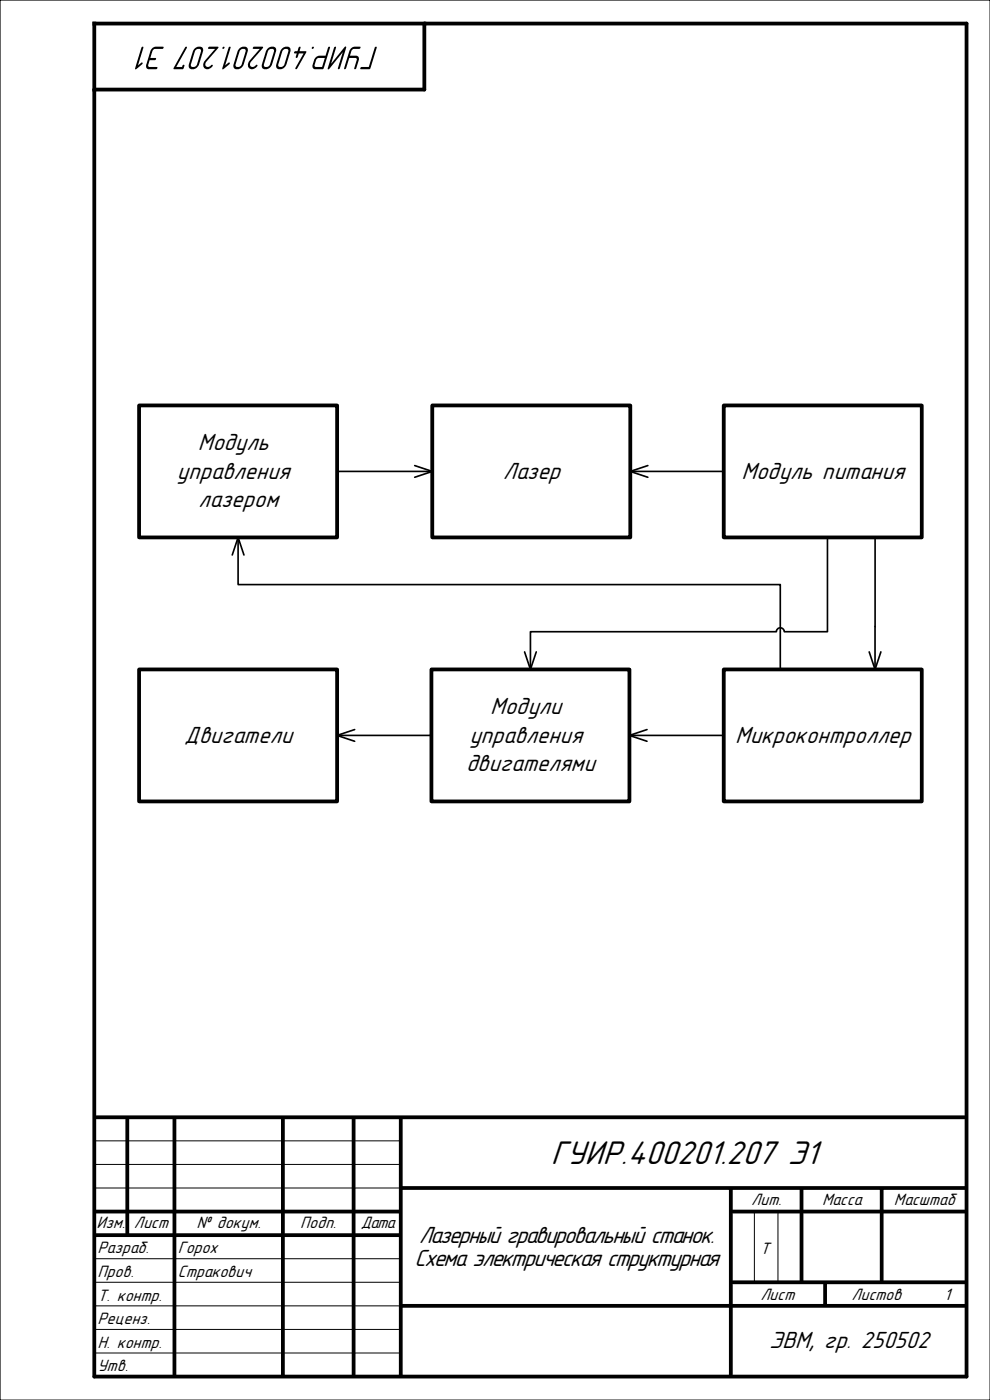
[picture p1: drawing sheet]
<svg xmlns="http://www.w3.org/2000/svg" width="210mm" height="297mm" viewBox="0 0 210 297" stroke-linecap="round" stroke-linejoin="round" font-family="sans-serif">
<path d="M0 0h210v297h-210z" fill="none" stroke="#000" stroke-width=".25"/>
<path d="M20 5h185v287h-185zM90 5v14h-70" fill="none" stroke="#000" stroke-width=".8"/>
<g fill="none" stroke="#000" stroke-width=".8" stroke-linecap="butt">
<path d="M20 237h185M27 237v25M37 237v55M60 237v55M75 237v55M85 237v55M20 257h65M85 252h120M155 252v40M155 257h50M170 252v20M187 252v20"/>
<path d="M20 262h65M85 277h120M155 272h50M175 272v5"/>
</g>
<path d="M20 242h65M20 247h65M20 252h65M160 257v15M165 257v15M20 267h65M20 272h65M20 277h65M20 282h65M20 287h65" fill="none" stroke="#000" stroke-width=".21"/>
<g fill="#000">
<path d="M47.1 10.2a.25 .25 0 0 0 .5 0 .25 .25 0 0 0-.5 0zM44.2 10v.4h1.4l-2.1 2.4a1.02 1.02 0 0 0-.2 1.6 1.02 1.02 0 0 0 1.6-.1l.2-.3-.1-.3a.99 .99 0 0 1-1.4 .3l-.1-.4 .3-.5 2.5-3-.1-.2zM41.2 10.4l-1.1 3.2a.85 .85 0 0 0 .3 1.1 .85 .85 0 0 0 1.1-.2l.6-.6 .9-2.9a.81 .81 0 0 0-.2-1 .81 .81 0 0 0-.9-.1zM41.6 10.5a.57 .57 0 0 1 .7-.1 .57 .57 0 0 1 .3 .6l-.8 2.6a.72 .72 0 0 1-.6 .6 .72 .72 0 0 1-.7-.3l.8-2.9zM39.3 9.9l-2.5 4.7 1.9 .1 .2-.1 .2-.6a.22 .22 0 0 0-.2-.3 .22 .22 0 0 0-.2 .3l-.1 .2h-1.2l2.2-4v-.2zM32.2 10.4l-.3 .5-.9 3.3 .4 .5h1.7a.26 .26 0 0 0 .3-.2 .26 .26 0 0 0-.2-.3h-1.5l-.3-.3 .3-1.1h1.1a.25 .25 0 0 0 .3-.2 .25 .25 0 0 0-.1-.3h-1.1l.5-1.6 .5-.3h1.5a.25 .25 0 0 0 .3-.2 .25 .25 0 0 0-.1-.3h-1.8zM30.1 10l-1.5 4.6h.4l1.1-.9a.2 .2 0 0 0 .2-.3 .21 .21 0 0 0-.4-.1l-.6 .6 1.1-3.8-.1-.2z"/>
<path d="M63.4 10l-.3 .9h-.4a.25 .25 0 0 0-.3 .1 .25 .25 0 0 0 .1 .3h.4l-.2 .8a.22 .22 0 0 0 .2 .2 .22 .22 0 0 0 .3-.2l.2-.8h1l-1.7 3.1a.21 .21 0 0 0 .1 .3 .21 .21 0 0 0 .2-.2l2-3.4-.2-.2h-1.3l.3-.9zM59.7 10.4l-1.1 3.2a.85 .85 0 0 0 .3 1.1 .85 .85 0 0 0 1.1-.2l.6-.6 1-2.9a.81 .81 0 0 0-.2-1 .81 .81 0 0 0-1-.1zM60.1 10.5a.57 .57 0 0 1 .7-.1 .57 .57 0 0 1 .3 .6l-.8 2.6a.72 .72 0 0 1-.6 .6 .72 .72 0 0 1-.7-.3l.9-2.9zM56.7 10.4l-1.1 3.2a.85 .85 0 0 0 .3 1.1 .85 .85 0 0 0 1.1-.2l.6-.6 .9-2.9a.81 .81 0 0 0-.2-1 .81 .81 0 0 0-.9-.1zM57.1 10.5a.57 .57 0 0 1 .6-.1 .57 .57 0 0 1 .4 .6l-.8 2.6a.72 .72 0 0 1-.6 .6 .72 .72 0 0 1-.7-.3l.8-2.9zM53.7 10v.4h1.4l-2.2 2.4a1.02 1.02 0 0 0-.1 1.6 1.02 1.02 0 0 0 1.6-.1l.2-.3-.1-.3a.99 .99 0 0 1-1.4 .3l-.1-.4 .2-.5 2.6-3-.2-.2zM50.6 10.4l-1.1 3.2a.85 .85 0 0 0 .4 1.1 .85 .85 0 0 0 1-.2l.7-.6 .9-2.9a.81 .81 0 0 0-.2-1 .81 .81 0 0 0-.9-.1zM51.1 10.5a.57 .57 0 0 1 .6-.1 .57 .57 0 0 1 .4 .6l-.8 2.6a.72 .72 0 0 1-.6 .6 .72 .72 0 0 1-.8-.3l.9-2.9zM48.6 10l-1.5 4.6h.4l1.1-.9a.2 .2 0 0 0 .2-.3 .21 .21 0 0 0-.4-.1l-.6 .6 1.1-3.8-.1-.2z"/>
<path d="M79.6 10l-1.4 4.2h-1.5a.26 .26 0 0 0-.3 .2 .26 .26 0 0 0 .2 .3l1.9-.1 1.4-4.5-.1-.2zM74.3 10.4l-1.3 4 .1 .3 .3-.3 .7-2.1h1.3l.2 .1-.5 2.1 .2 .2 .2-.2 .6-1.7-.1-.7-.3-.3h-1.5l.5-1.3 .4-.1h1.1a.25 .25 0 0 0 .2-.2 .25 .25 0 0 0-.1-.3 1.96 1.96 0 0 0-1.8 .3zM71 10l-1.5 4.4 .1 .3 .3-.1 2.8-3.5-1 3.4 .1 .2 .3-.2 1.3-4.5-.1-.1-.3 .1-2.8 3.5 1.1-3.4-.1-.2zM67.3 12.4l.3-.1h1.3l-.6 1.9h-1.3l-.2-.1 .2-1.3zM66.9 12.3l-.3 .5a1.74 1.74 0 0 0-.2 1.6l.5 .3 1.7-.1 1.4-4.5a.22 .22 0 0 0-.2-.2 .22 .22 0 0 0-.2 .2l-.6 1.7h-1.5zM66.1 10.2a.25 .25 0 0 0 .5 0 .25 .25 0 0 0-.5 0z"/>
</g>
<path d="M153.5 86h42v28h-42z" fill-rule="evenodd" fill="#fff"/>
<path d="M153.5 86h42v28h-42z" fill="none" stroke="#000" stroke-width=".8"/>
<path d="M153.5 142h42v28h-42z" fill-rule="evenodd" fill="#fff"/>
<path d="M153.5 142h42v28h-42z" fill="none" stroke="#000" stroke-width=".8"/>
<path d="M91.5 142h42v28h-42z" fill-rule="evenodd" fill="#fff"/>
<path d="M91.5 142h42v28h-42z" fill="none" stroke="#000" stroke-width=".8"/>
<path d="M29.5 142h42v28h-42z" fill-rule="evenodd" fill="#fff"/>
<path d="M29.5 142h42v28h-42z" fill="none" stroke="#000" stroke-width=".8"/>
<path d="M91.7 86h42v28h-42z" fill-rule="evenodd" fill="#fff"/>
<path d="M91.7 86h42v28h-42z" fill="none" stroke="#000" stroke-width=".8"/>
<path d="M71.5 100h20.2M88 98.8l3.7 1.2-3.7 1.2M71.5 156h20M75.2 154.8l-3.7 1.2 3.7 1.2M133.5 156h20M137.2 154.8l-3.7 1.2 3.7 1.2" fill="none" stroke="#000" stroke-width=".35"/>
<path d="M29.5 86h42v28h-42z" fill-rule="evenodd" fill="#fff"/>
<path d="M29.5 86h42v28h-42z" fill="none" stroke="#000" stroke-width=".8"/>
<path d="M133.7 100h19.8M137.4 98.8l-3.7 1.2 3.7 1.2M49.3 117.7l1.2-3.7 1.2 3.7M50.5 114v10h115v18M175.5 114v20h-9.2a.83 .83 0 0 0-.8-.8 .83 .83 0 0 0-.8 .8h-52.2v8M185.6 114v28M111.3 138.3l1.2 3.7 1.2-3.7M184.3 138.3l1.3 3.7 1.2-3.7" fill="none" stroke="#000" stroke-width=".35"/>
<text font-size="7.4" x="116.8" y="247">ГУИР.400201.207 Э1</text>
<g font-size="5.3">
<text x="42" y="95.5">Модуль</text>
<text x="37.5" y="101.5">управления</text>
<text x="106.6" y="101.5">Лазер</text>
<text x="157.3" y="101.5">Модуль питания</text>
<text x="42.1" y="107.5">лазером</text>
<text x="104" y="151.5">Модули</text>
<text x="39.1" y="157.5">Двигатели</text>
<text x="99.5" y="157.5">управления</text>
<text x="155.9" y="157.5">Микроконтроллер</text>
<text x="98.9" y="163.5">двигателями</text>
<text x="88.9" y="263.6">Лазерный гравировальный станок.</text>
<text x="87.9" y="268.6">Схема электрическая структурная</text>
<text x="163.1" y="286">ЭВМ, гр. 250502</text>
</g>
<g font-size="3.7">
<text x="159.3" y="255.6">Лит.</text>
<text x="174.3" y="255.6">Масса</text>
<text x="189.6" y="255.6">Масштаб</text>
<text x="20.5" y="260.6">Изм.</text>
<text x="28.4" y="260.6">Лист</text>
<text x="41.7" y="260.6">№ докум.</text>
<text x="63.7" y="260.6">Подп.</text>
<text x="76.5" y="260.6">Дата</text>
<text x="20.7" y="265.9">Разраб.</text>
<text x="37.7" y="265.9">Горох</text>
<text x="161.2" y="265.9">Т</text>
<text x="20.7" y="270.9">Пров.</text>
<text x="20.7" y="275.9">Т. контр.</text>
<text x="37.7" y="270.9">Стракович</text>
<text x="161.3" y="275.8">Лист</text>
<text x="180.6" y="275.8">Листов</text>
<text x="200.3" y="275.8">1</text>
<text x="20.7" y="280.9">Реценз.</text>
<text x="20.7" y="285.9">Н. контр.</text>
<text x="20.7" y="290.9">Утв.</text>
</g>
</svg>
